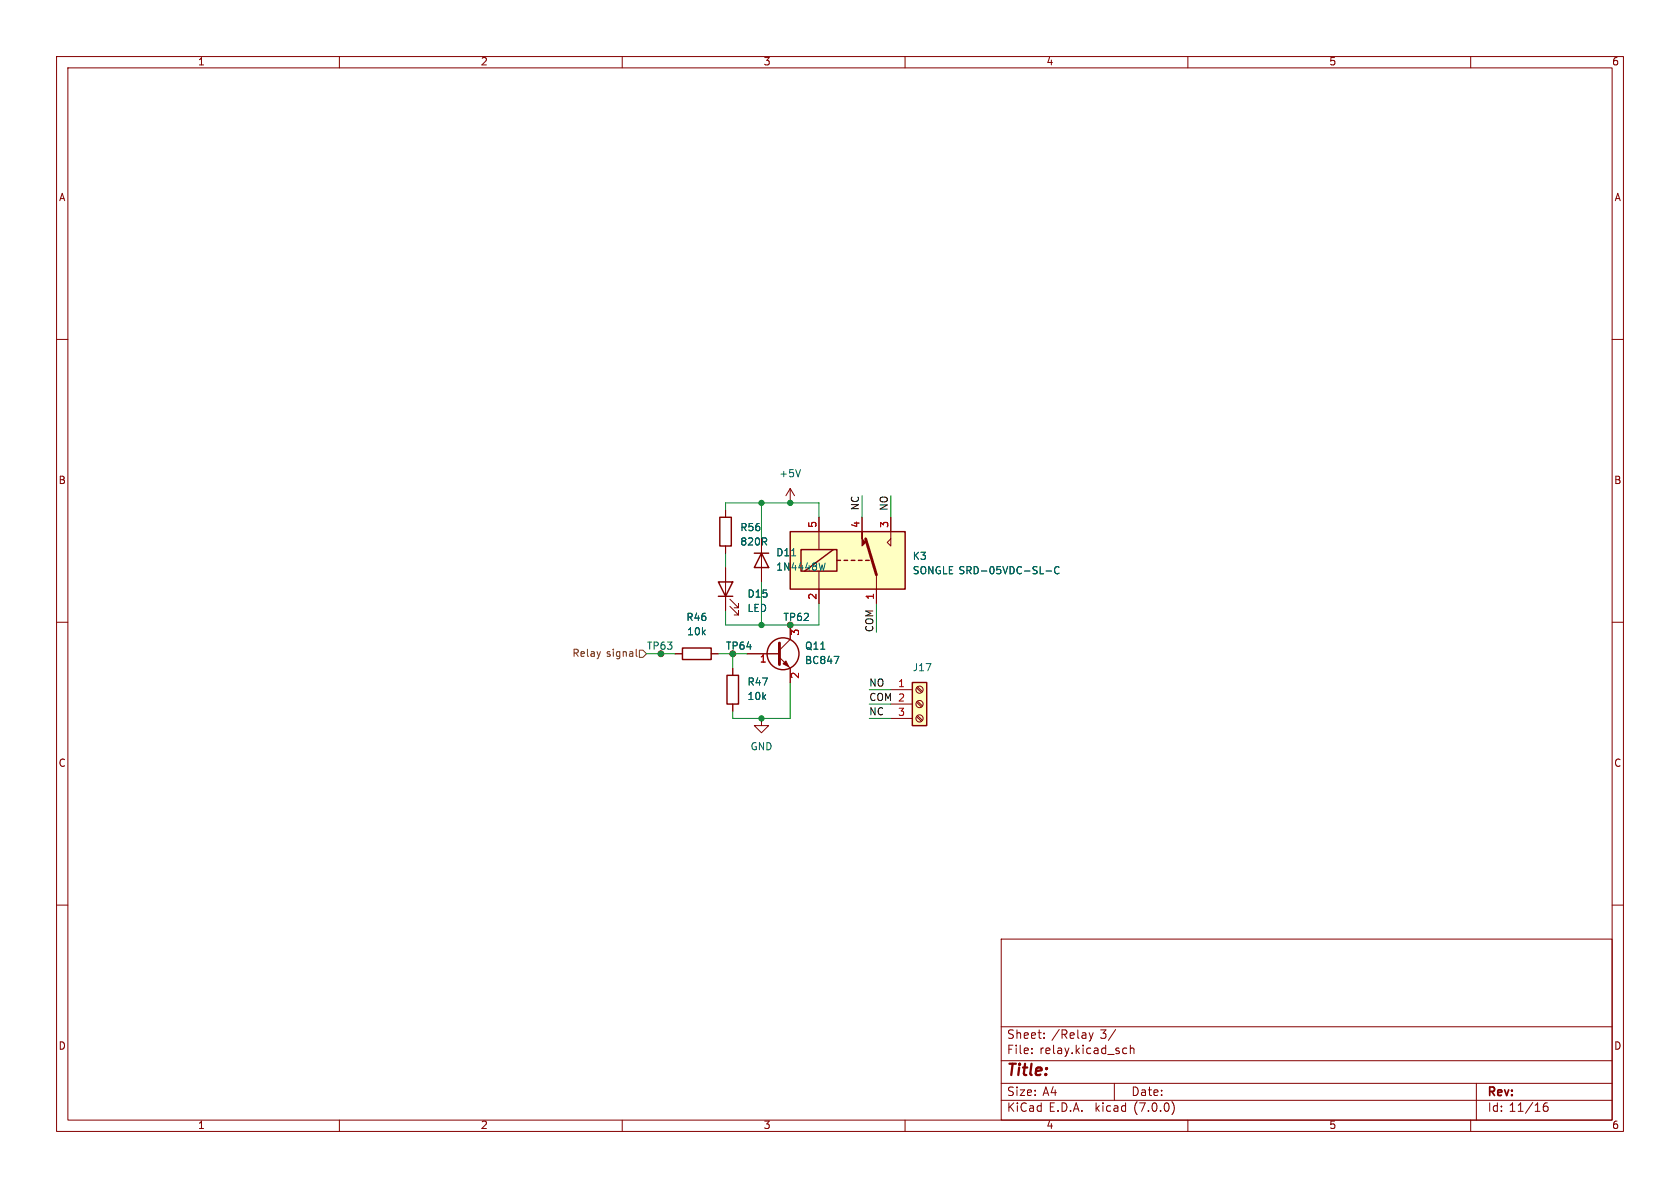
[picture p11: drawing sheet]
<svg xmlns="http://www.w3.org/2000/svg" width="297mm" height="210mm" viewBox="0 0 297 210" stroke-linecap="round" stroke-linejoin="round" font-family="sans-serif">
<g fill="none" stroke="#840000" stroke-width=".18">
<path d="M10 10h277v190h-277zM12 12h273v186h-273zM60 10v2M110 10v2M160 10v2M210 10v2M260 10v2M10 60h2M285 60h2M128.3 90.2v1.2M128.3 96.5v1.3M134.6 95.3v7.6"/>
<path d="M139.7 86.4v2.5M139.7 86.4l-.8 1.2M139.7 86.4l.8 1.2M144.8 91.4v5.8M152.4 91.4v2.6M157.5 91.4v5.1l-.7-.6 .7-.6M10 110h2M119.4 115.6h1.2M125.7 115.6h1.3M128.3 100.3v7.7M129 107.2l1.6 1.5v-.7v.7h-.8M129 105.9l1.6 1.5v-.7v.7h-.8"/>
<path d="M129.5 118.1v1.3M132.1 115.6h5.7M137.8 116.2l1.9 1.9v2.6M139.7 110.5v2.5l-1.9 1.9M144.8 101v5.7M154.9 101.6v5.1M285 110h2M129.5 124.5v1.2M134.6 127v1.3h1.3l-1.3 1.2-1.3-1.2h1.3M157.5 121.9h3.8M157.5 124.5h3.8M157.5 127h3.8"/>
<path d="M162 126.7l.9 .8M162 124.1l.9 .9M162 121.6l.9 .8M162.2 126.5l.9 .8M162.2 124l.9 .8M162.2 121.4l.9 .9M10 160h2M285 160h2M177 166h108v32h-108zM60 198v2M110 198v2M160 198v2"/>
<path d="M177 194.5h108M177 191.5h108M177 187.5h108M177 181.5h108M182.4 186.1v.2M182.4 185.3v.2M184.6 183.4v.2M184.6 182.6v.2M192.5 182.6l.4 1M192.9 183.6l-.1 .3-.3 .2M193.3 182.6l-.4 1M197 191.5v3"/>
<path d="M197.2 182l-1.3 1.9M198.8 185.3h.4M199.2 186.2l-.4 .1M199.8 185.4l.2-.1h.4l.1 1M199.8 184.8v1.5M207.2 194.7a1.72 1.72 0 0 1 0 2.3M210 198v2M260 198v2M261 191.5v6.5M273.5 195a.59 .59 0 0 0-.7 .6v.6l.2 .2 .4 .1 .2-.2 .1-.5-.2-.2-.4-.1-.3 .3"/>
<circle cx="116.8" cy="115.6" r=".51"/>
<circle cx="129.5" cy="115.6" r=".51"/>
<circle cx="139.7" cy="110.5" r=".51"/>
<circle cx="162.6" cy="121.9" r=".63"/>
<circle cx="162.6" cy="124.5" r=".63"/>
<circle cx="162.6" cy="127" r=".63"/>
</g>
<g fill="none" stroke="#840000" stroke-width=".25">
<path d="M127.3 91.4h2v5.1h-2zM133.3 97.8h2.6M134.6 97.8l1.3 2.5h-2.6zM139.7 94h20.3v10.1h-20.3zM141.6 97.2h6.4v3.8h-6.4zM147.3 97.2l-5.1 3.8M148 99.1h.6M149.2 99.1h.7M150.5 99.1h.6M151.8 99.1h.6M153 99.1h.7M120.6 114.6h5.1v2h-5.1z"/>
<path d="M127 102.9h2.5l-1.2 2.5zM127 105.4h2.5M128.5 119.4h2.1v5.1h-2.1zM161.3 120.7h2.5v7.6h-2.5z"/>
<circle cx="138.4" cy="115.6" r="2.82"/>
</g>
<g fill="#ffffc2" stroke="#ffffc2" stroke-width=".18">
<path d="M161.3 120.7h2.5v7.6h-2.5z"/>
<path d="M139.7 94h20.3v10.1h-20.3z"/>
</g>
<path d="M153 95.3l1.9 6.3M137.8 113.7v3.8" fill="none" stroke="#840000" stroke-width=".51"/>
<g fill="#840000" stroke="#840000" stroke-width=".18">
<path d="M138.4 117.3l.5-.5 .5 1.1z"/>
<path d="M152.4 94v1.3l.6 .6-.6 .6z"/>
</g>
<path d="M141.5 83l-.4 1.3M145.9 99.5l-.3 1.3M147.5 116h.8l-.5 1.3M184.9 100.9h1M187.2 100.3a.6 .6 0 0 0-.8 .4 .6 .6 0 0 0 .6 .7l.2-.1" fill="none" stroke="#006464" stroke-width=".18"/>
<path d="M112.5 114.8v1.1l.2 .1M113 114.9h.7l.6 .7-.6 .6h-.7z" fill="none" stroke="#725600" stroke-width=".18"/>
<g fill="none" stroke="#009600" stroke-width=".18">
<path d="M128.3 90.2v-1.3h16.5v2.5M128.3 97.8v2.5M134.6 88.9v6.4M152.4 87.6v3.8M157.5 87.6v3.8M116.8 115.6h2.6M127 115.6h2.5v2.5M134.6 102.9v7.6M144.8 106.7v3.8h-16.5v-2.5M154.9 106.7v5.1M139.7 120.7v6.3h-10.2v-1.3M153.7 124.5h3.8"/>
<path d="M153.7 127h3.8M153.7 121.9h3.8"/>
</g>
<g fill="#009600" stroke="#009600" stroke-width=".18">
<circle cx="129.5" cy="115.6" r=".46"/>
<circle cx="134.6" cy="110.5" r=".46"/>
<circle cx="116.8" cy="115.6" r=".46"/>
<circle cx="134.6" cy="127" r=".46"/>
<circle cx="139.7" cy="110.5" r=".46"/>
<circle cx="139.7" cy="88.9" r=".46"/>
<circle cx="134.6" cy="88.9" r=".46"/>
</g>
<text font-size="2.8" fill="#840000" x="178" y="190.8">Title:</text>
<g font-size="2.1" fill="#840000">
<text x="178" y="183.9">Sheet:</text>
<text x="185.9" y="183.9">/Relay</text>
<text x="194.5" y="183.9">3/</text>
<text x="178" y="186.6">File:</text>
<text x="183.8" y="186.6">relay.kicad_sch</text>
<text x="178" y="196.8">KiCad</text>
<text x="178" y="194">Size:</text>
<text x="184.3" y="194">A4</text>
<text x="185.4" y="196.8">E.D.A.</text>
<text x="193.7" y="196.8">kicad</text>
<text x="200" y="194">Date:</text>
<text x="200.6" y="196.8">(7.0.0)</text>
<text x="263" y="194.2">Rev:</text>
<text x="263" y="196.8">Id: 11/16</text>
</g>
<g font-size="1.8" fill="#840000">
<text x="35" y="11.8">1</text>
<text x="85" y="11.8">2</text>
<text x="135" y="11.8">3</text>
<text x="185" y="11.8">4</text>
<text x="235" y="11.8">5</text>
<text x="285" y="11.8">6</text>
<text x="10.4" y="35.8">A</text>
<text x="285.4" y="35.8">A</text>
<text x="10.3" y="85.8">B</text>
<text x="285.3" y="85.8">B</text>
<text x="138.4" y="110">TP62</text>
<text x="128.3" y="115.1">TP64</text>
<text x="10.3" y="135.8">C</text>
<text x="285.3" y="135.8">C</text>
<text x="10.3" y="185.8">D</text>
<text x="285.3" y="185.8">D</text>
<text x="35" y="199.8">1</text>
<text x="85" y="199.8">2</text>
<text x="135" y="199.8">3</text>
<text x="185" y="199.8">4</text>
<text x="235" y="199.8">5</text>
<text x="285" y="199.8">6</text>
</g>
<g font-size="1.8" fill="#006464">
<text x="137.7" y="84.6">+5V</text>
<text x="130.8" y="94.2">R56</text>
<text x="130.8" y="96.7">820R</text>
<text x="137.2" y="98.6">D11</text>
<text x="137.2" y="101.2">1N4448W</text>
<text x="161.3" y="99.3">K3</text>
<text x="161.3" y="101.8">SONGLE SRD-05VDC-SL-C</text>
<text x="132.1" y="105.9">D15</text>
<text x="121.3" y="110">R46</text>
<text x="121.4" y="112.6">10k</text>
<text x="132.1" y="108.5">LED</text>
<text x="142.2" y="115.1">Q11</text>
<text x="142.2" y="117.7">BC847</text>
<text x="161.3" y="118.9">J17</text>
<text x="132.1" y="121.5">R47</text>
<text x="132.1" y="124">10k</text>
<text x="132.6" y="132.9">GND</text>
</g>
<g font-size="1.8" fill="#a90000">
<text x="144.5" y="93.4" transform="rotate(-90 144.5 93.4)">5</text>
<text x="152.1" y="93.4" transform="rotate(-90 152.1 93.4)">4</text>
<text x="157.2" y="93.4" transform="rotate(-90 157.2 93.4)">3</text>
<text x="144.5" y="106.1" transform="rotate(-90 144.5 106.1)">2</text>
<text x="154.7" y="106.1" transform="rotate(-90 154.7 106.1)">1</text>
<text x="141.6" y="112.4" transform="rotate(-90 141.6 112.4)">3</text>
<text x="134.3" y="117.5">1</text>
<text x="141.6" y="120" transform="rotate(-90 141.6 120)">2</text>
<text x="158.7" y="121.7">1</text>
<text x="158.7" y="126.7">3</text>
</g>
<g font-size="1.8" fill="#0f0f0f">
<text x="152.1" y="90.4" transform="rotate(-90 152.1 90.4)">NC</text>
<text x="157.1" y="90.4" transform="rotate(-90 157.1 90.4)">NO</text>
<text x="154.6" y="111.8" transform="rotate(-90 154.6 111.8)">COM</text>
<text x="153.7" y="124.1">COM 2</text>
<text x="153.7" y="121.6">NO</text>
<text x="153.7" y="126.7">NC</text>
</g>
<g font-size="1.8" fill="#725600">
<text x="101.1" y="116.4">Relay</text>
<text x="107.1" y="116.4">signal</text>
</g>
<text font-size="1.8" fill="#009600" x="114.3" y="115.1">TP63</text>
</svg>
